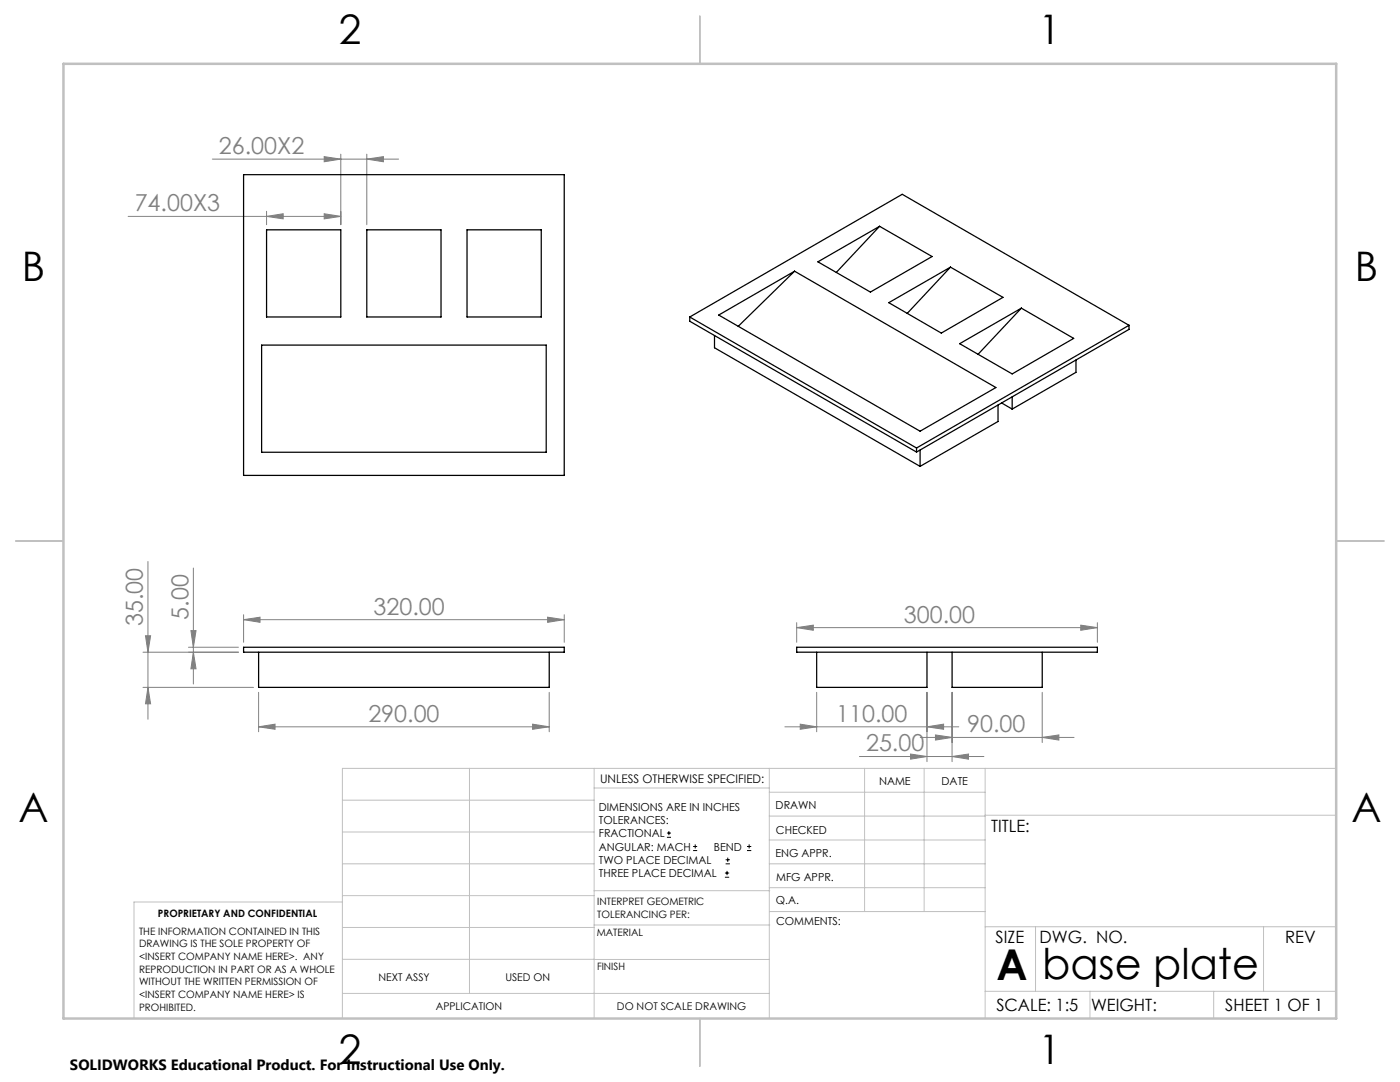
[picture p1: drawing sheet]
<svg xmlns="http://www.w3.org/2000/svg" width="279mm" height="216mm" viewBox="0 0 279 216" stroke-linecap="round" stroke-linejoin="round" font-family="sans-serif">
<g fill="none" stroke="#000" stroke-width=".2">
<path d="M133.1 167.1h.8M133.1 166.2h.8M133.5 165.8v.9M138.3 169.7h.8M138.3 168.9h.8M138.7 168.5v.8M144.7 175h.8M144.7 174.2h.8M144.8 172.4h.9M144.8 171.6h.9M145.1 173.8v.8M145.2 171.1v.9"/>
<path d="M149.1 169.7h.8M149.1 168.9h.8M149.5 168.5v.8"/>
</g>
<g fill="none" stroke="#808080" stroke-width=".2">
<path d="M42.4 31.8h37.2M64.7 31.3l3.3 .4-3.3 .6zM68 30.8v14M73.2 31.7l3.3-.4v1zM73.2 30.8v14M25.6 43.2h42.4M53.2 43.2l3.3-.5v1zM53.2 42.2v2.6M64.7 42.7l3.3 .5-3.3 .5zM29.5 112v31.5M38.6 113.3v23.2M28.5 137.2h22.1"/>
<path d="M28.5 130.1h19.1M29 126.9h1.1l-.6 3.2zM29.5 137.2l.6 3.2h-1.1zM37.6 129.2h10M38.1 125.8h1l-.5 3.4zM38.6 130.1l.5 3.4h-1zM48.6 123.6l3.3-.4v1zM48.6 122.7v5.5M48.6 123.6h64M51.6 138.1v7.9M109.3 123.2l3.3 .4-3.3 .6zM109.6 138.1v7.9"/>
<path d="M112.6 122.7v5.5M159 125.2l3.3-.5v1.1zM159 124.2v4M159 125.2h60M163 138.1v7.9M185 138.1v13.9M190 138.1v13.9M208 138.1v10.1M215.7 124.7l3.3 .5-3.3 .6zM219 124.2v4M51.6 145l3.3-.5v1zM51.6 145h58"/>
<path d="M106.3 144.5l3.3 .5-3.3 .5zM156.6 145h34.7M159.7 144.5l3.3 .5-3.3 .5zM171.5 151h24.9M181.7 150.5l3.3 .5-3.3 .5zM183.7 147.1h30.6M185 145l3.3-.5v1zM186.7 146.6l3.3 .5-3.3 .6zM190 151l3.3-.5v1zM208 147.1l3.3-.5v1.1z"/>
</g>
<g fill="none" stroke="#c0c0c0" stroke-width=".2">
<path d="M68.3 159.7h50.3M93.7 153.3v44.9M118.6 153.3v49.9M118.6 157.2h34.9M153.5 153.3v49.9M153.5 158.1h43.1M172.5 153.3v28.6M184.4 153.3v28.6M196.6 153.3v49.9M266.7 153.3h-198.4v49.9M68.3 178.7h50.3M68.3 172.4h50.3"/>
<path d="M68.3 166h50.3M68.3 180h-41.6v23.2M118.6 177.7h35M153.5 167.6h43.1M153.5 162.8h43.1M153.5 172.4h43.1M153.5 177.1h43.1M196.6 162.7h70.1M68.3 198.2h85.2M68.3 191.4l85.2 .1M68.3 185.1h50.3M118.6 184.6h35"/>
<path d="M153.6 181.9h43M196.6 197.8h70.1M196.6 184.9h70.1M206.7 184.9v12.9M217.5 197.8v5.4M242.2 197.8v5.4M252.2 184.9v12.9"/>
</g>
<path d="M139.7 3.2v9.5M3.1 107.9h9.6M266.7 107.9h9.5M139.7 203.2v9.6" fill="none" stroke="#c0c0c0" stroke-width=".25"/>
<path d="M12.7 12.7h254v190.5h-254z" fill="none" stroke="#c0c0c0" stroke-width=".5"/>
<g fill="#808080">
<path d="M48.6 123.6l3.3-.4v1zM109.3 123.2l3.3 .4-3.3 .6zM51.6 145l3.3-.5v1zM106.3 144.5l3.3 .5-3.3 .5zM159.7 144.5l3.3 .5-3.3 .5zM185 145l3.3-.5v1zM186.7 146.6l3.3 .5-3.3 .6zM208 147.1l3.3-.5v1.1zM181.7 150.5l3.3 .5-3.3 .5zM190 151l3.3-.5v1zM159 125.2l3.3-.5v1.1zM215.7 124.7l3.3 .5-3.3 .6zM53.2 43.2l3.3-.5v1zM64.7 42.7l3.3 .5-3.3 .5zM64.7 31.3l3.3 .4-3.3 .6zM73.2 31.7l3.3-.4v1z"/>
<path d="M29.5 137.2l.6 3.2h-1.1zM29 126.9h1.1l-.6 3.2z"/>
<path d="M38.1 125.8h1l-.5 3.4zM38.6 130.1l.5 3.4h-1z"/>
</g>
<g fill="none" stroke="#000" stroke-width=".25">
<path d="M48.6 34.9h64v60h-64zM53.2 45.9h14.8v17.4h-14.8zM73.2 45.9h14.8v17.4h-14.8zM93.2 45.9h14.8v17.4h-14.8zM158.6 54.1l-11.3 11M163.2 52.2l12.3-7 10.5 6-12.3 7.1zM175.5 45.2l-8.6 9.2M189.7 53.3l-8.7 9.2M52.2 68.9h56.8v21.3h-56.8zM137.7 63.3l42.4-24.5 45.2 26.1M137.7 63.3l45.2 26.1M137.7 63.3v.8l45.2 26.1"/>
<path d="M142.6 67v2.4l41 23.7M143.4 62.9l15.2-8.8 40.2 23.2-15.2 8.7zM177.4 60.4l12.3-7.1 10.5 6-12.3 7.2zM191.5 68.6l12.3-7.1 10.5 6-12.3 7.1zM202 79.2v2.4M203.8 61.5l-8.6 9.2M214.7 71.8v2.5l-12.7 7.3M225.3 64.9l-42.4 24.5M225.3 64.9v.8l-42.4 24.5M182.9 89.4v.8M183.6 89.8v3.3M199.2 80.8v3.3l-15.6 9"/>
<path d="M199.9 80.4l2.1 1.2M48.6 129.2h64v.9h-64zM51.6 130.1v7.1h58v-7.1M159 129.2h60v.9h-60zM163 130.1v7.1h22v-7.1M190 130.1v7.1h18v-7.1"/>
</g>
<g font-size="8.5">
<text x="198.9" y="195.5">A</text>
<text x="208" y="195.4">base plate</text>
</g>
<g font-size="8.1">
<text x="67.6" y="8.9">2</text>
<text x="207.3" y="8.9">1</text>
<text x="4.4" y="56.2">B</text>
<text x="270.4" y="56.2">B</text>
<text x="3.7" y="164.1">A</text>
<text x="269.7" y="164.1">A</text>
<text x="67.6" y="212.4">2</text>
<text x="207.3" y="212.4">1</text>
</g>
<g font-size="4.7" fill="#808080">
<text x="43.7" y="30.7">26.00X2</text>
<text x="26.9" y="42.1">74.00X3</text>
<text x="28.5" y="125" transform="rotate(-90 28.5 125)">35.00</text>
<text x="37.6" y="123.7" transform="rotate(-90 37.6 123.7)">5.00</text>
<text x="74.6" y="122.6">320.00</text>
<text x="180.4" y="124.2">300.00</text>
<text x="73.5" y="144">290.00</text>
<text x="166.9" y="144">110.00</text>
<text x="172.8" y="149.9">25.00</text>
<text x="193" y="146.1">90.00</text>
</g>
<g font-size="3.4">
<text x="197.8" y="166">TITLE:</text>
<text x="198.7" y="188.1">SIZE</text>
<text x="207.5" y="188.1">DWG. NO.</text>
<text x="256.5" y="188.2">REV</text>
<text x="198.8" y="201.7">SCALE: 1:5</text>
<text x="217.7" y="201.8">WEIGHT:</text>
<text x="244.5" y="201.7">SHEET 1 OF 1</text>
</g>
<text font-size="3" x="14" y="213.5">SOLIDWORKS Educational Product. For Instructional Use Only.</text>
<text font-size="2.4" x="119.8" y="156.2">UNLESS OTHERWISE SPECIFIED:</text>
<g font-size="2.2">
<text x="119.5" y="161.8">DIMENSIONS ARE IN INCHES</text>
<text x="154.8" y="161.4">DRAWN</text>
<text x="175.4" y="156.6">NAME</text>
<text x="187.9" y="156.7">DATE</text>
<text x="119.5" y="164.4">TOLERANCES:</text>
<text x="119.5" y="167.1">FRACTIONAL</text>
<text x="154.9" y="166.3">CHECKED</text>
<text x="119.5" y="169.7">ANGULAR: MACH</text>
<text x="119.5" y="172.4">TWO PLACE DECIMAL</text>
<text x="142.5" y="169.7">BEND</text>
<text x="154.8" y="171">ENG APPR.</text>
<text x="119.5" y="175">THREE PLACE DECIMAL</text>
<text x="154.9" y="175.7">MFG APPR.</text>
<text x="154.9" y="180.4">Q.A.</text>
<text x="154.9" y="184.6">COMMENTS:</text>
</g>
<g font-size="2.1">
<text x="75.5" y="195.7">NEXT ASSY</text>
<text x="100.9" y="195.7">USED ON</text>
<text x="86.9" y="201.5">APPLICATION</text>
<text x="123.1" y="201.6">DO NOT SCALE DRAWING</text>
</g>
<g font-size="2">
<text x="31.5" y="182.9">PROPRIETARY AND CONFIDENTIAL</text>
<text x="119.2" y="180.6">INTERPRET GEOMETRIC</text>
<text x="119.2" y="183.1">TOLERANCING PER:</text>
<text x="27.8" y="186.5">THE INFORMATION CONTAINED IN THIS</text>
<text x="27.8" y="189">DRAWING IS THE SOLE PROPERTY OF</text>
<text x="27.8" y="191.6">&lt;INSERT COMPANY NAME HERE&gt;. ANY</text>
<text x="119.1" y="186.7">MATERIAL</text>
<text x="27.8" y="194.1">REPRODUCTION IN PART OR AS A WHOLE</text>
<text x="27.8" y="196.6">WITHOUT THE WRITTEN PERMISSION OF</text>
<text x="119.1" y="193.5">FINISH</text>
<text x="27.8" y="199.1">&lt;INSERT COMPANY NAME HERE&gt; IS</text>
<text x="27.8" y="201.7">PROHIBITED.</text>
</g>
</svg>
